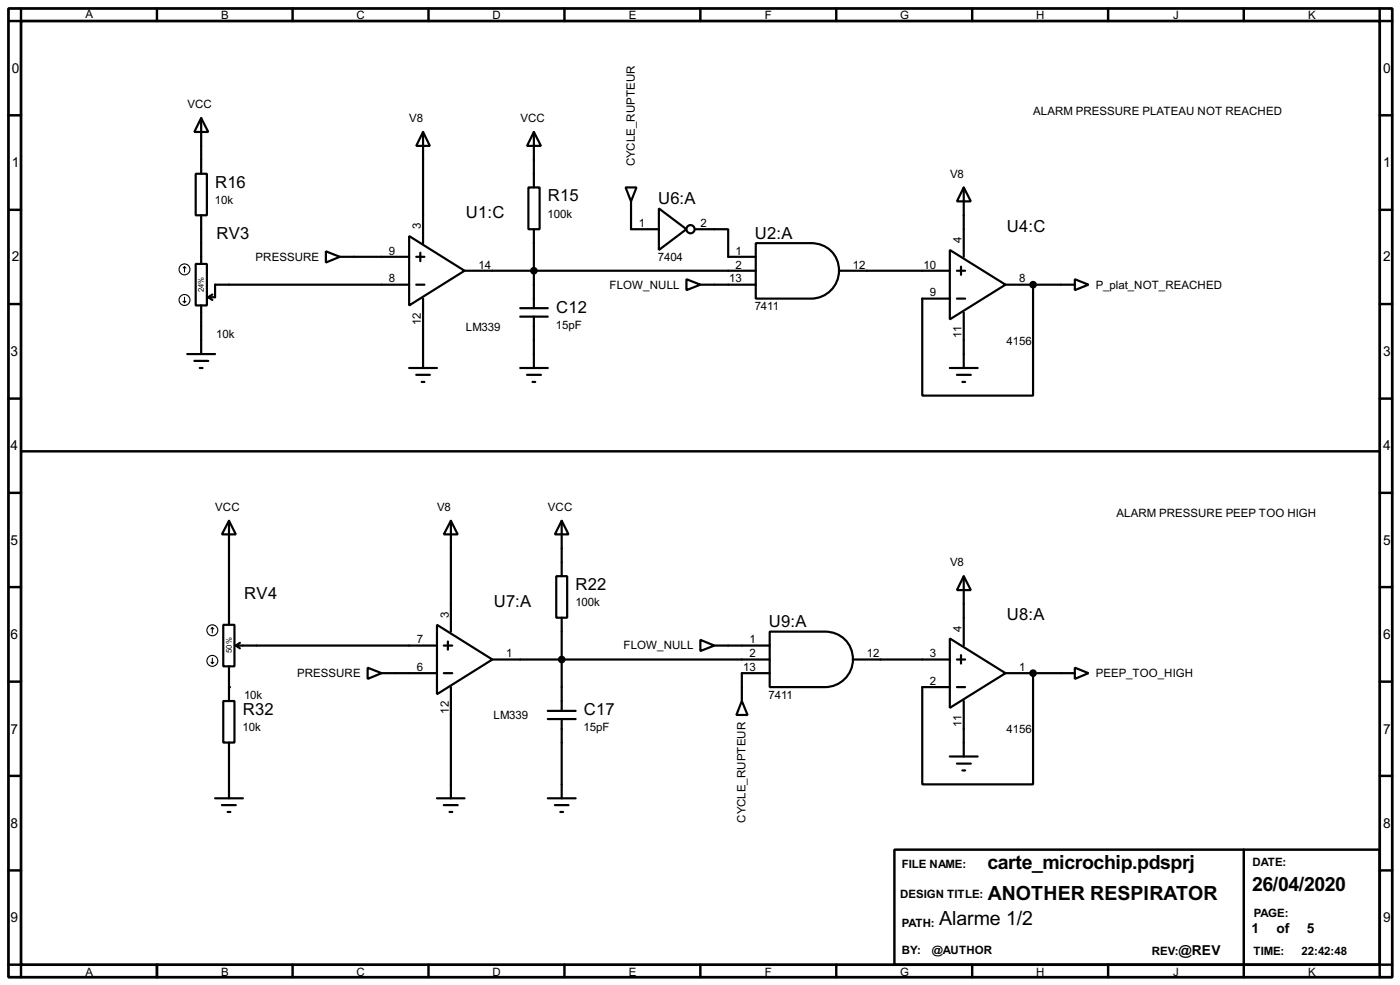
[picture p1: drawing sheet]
<svg xmlns="http://www.w3.org/2000/svg" width="256mm" height="180mm" viewBox="0 0 256 180" stroke-linecap="round" stroke-linejoin="round" font-family="sans-serif">
<path d="M1.6 1.6h253.5v177.3h-253.5zM3.9 3.9h248.9v172.7h-248.9z" fill="none" stroke="#000" stroke-width=".5"/>
<g fill="none" stroke="#000" stroke-width=".45">
<path d="M3.9 1.6v2.3h-2.3M28.8 1.6v2.3M53.6 1.6v2.3M78.5 1.6v2.3M103.4 1.6v2.3M128.3 1.6v2.3M153.2 1.6v2.3M178.1 1.6v2.3M203 1.6v2.3M227.9 1.6v2.3M252.8 1.6v2.3h2.3M1.6 21.1h2.3"/>
<path d="M1.6 38.4h2.3M252.8 21.1h2.3M252.8 38.4h2.3M1.6 55.7h2.3M252.8 55.7h2.3M1.6 73h2.3M252.8 73h2.3M1.6 90.2h2.3M3.9 82.6h248.9M252.8 90.2h2.3M1.6 107.5h2.3M252.8 107.5h2.3"/>
<path d="M1.6 124.8h2.3M252.8 124.8h2.3M1.6 142h2.3M1.6 159.3h2.3M163.9 155.5h88.9v21.1h-88.9zM227.9 155.5v23.4M252.8 142h2.3M252.8 159.3h2.3M1.6 176.6h2.3v2.3M28.8 176.6v2.3M53.6 176.6v2.3M78.5 176.6v2.3"/>
<path d="M103.4 176.6v2.3M128.3 176.6v2.3M153.2 176.6v2.3M178.1 176.6v2.3M203 176.6v2.3M255.1 176.6h-2.3v2.3"/>
</g>
<g fill="none" stroke="#000" stroke-width=".4">
<path d="M35.9 31.8h2v7.6h-2zM36.9 21.6l1.3 2.6h-2.6zM36.9 21.6v10.2M36.9 39.4v8.9M77.5 24.2l1.3 2.5h-2.5zM77.5 24.2v20.3M96.8 34.3h2.1v7.7h-2.1zM97.8 24.2l1.3 2.5h-2.5zM97.8 24.2v10.1M114.6 34.3h2l-1 2.6zM115.6 36.9v5.1h5.1M120.7 38.2l5.1 3.8-5.1 3.8z"/>
<path d="M176.6 34.3l1.3 2.6h-2.6zM176.6 34.3v12.7M35.9 48.3h2v7.6h-2zM36.9 55.9v8.9M38.2 54.4l.7 .5M38.9 53.9l-.7 .5M59.7 46l2.6 1-2.6 1.1zM62.3 47h12.7M75 43.2l10.1 6.4-10.1 6.3zM75 52.1h-35.6v2.3h-1.2M76.3 52.1h1.5M76.3 47h1.5"/>
<path d="M77 46.3v1.5M77.5 54.7v12.7M85.1 49.6h53.4M95.3 58h5.1M95.3 56.4h5.1M97.8 42v14.4M97.8 58v9.4M125.8 51.1l2.5 1-2.5 1zM127.3 42h6.1v5h5.1M128.3 52.1h10.2M138.5 44.5h10.1a5.1 5.1 0 0 1 5.1 5.1 5.1 5.1 0 0 1-5.1 5.1h-10.1zM153.7 49.6h20.3"/>
<path d="M174 45.8l10.2 6.3-10.2 6.4zM175.3 49.6h1.5M175.3 54.7h1.5M176.1 48.8v1.5M176.6 57.2v10.2M184.2 52.1h12.7M189.3 52.1v20.3h-20.3v-17.7h5M196.9 51.1l2.5 1-2.5 1zM34.3 64.8h5.1M35.6 66.1h2.6M36.6 67.4h.5M75 67.4h5.1"/>
<path d="M76.3 68.6h2.5M77.3 69.9h.5M95.3 67.4h5.1M96.6 68.6h2.5M97.6 69.9h.5M174 67.4h5.1M175.3 68.6h2.6M176.3 69.9h.5M42 95.3l1.2 2.5h-2.5zM42 95.3v19.1M82.6 95.3l1.3 2.5h-2.6zM82.6 95.3v20.3"/>
<path d="M102.9 95.3l1.3 2.5h-2.5zM102.9 95.3v10.2M40.9 114.4h2.1v7.6h-2.1zM43.2 118.2h36.9M43.2 118.2l.8 .5M44 117.7l-.8 .5M80.1 114.4l10.1 6.3-10.1 6.4zM81.3 118.2h1.6M82.1 117.4v1.5M101.9 105.5h2v7.6h-2zM102.9 113.1v17M128.3 117.1l2.6 1.1-2.6 1z"/>
<path d="M130.9 118.2h10.1M141 115.6h10.2a5.1 5.1 0 0 1 5.1 5.1 5.1 5.1 0 0 1-5.1 5.1h-10.2zM174 116.9l10.2 6.3-10.2 6.4zM176.1 119.9v1.6M176.6 105.5l1.3 2.5h-2.6zM176.6 105.5v12.7M40.9 128.3h2.1v7.6h-2.1zM42 122v6.3M42 135.9v10.2M67.4 122.2l2.5 1-2.5 1.1zM69.9 123.2h10.2M81.3 123.2h1.6"/>
<path d="M82.6 125.8v20.3M90.2 120.7h50.8M100.4 131.6h5.1M100.4 130.1h5.1M102.9 131.6v14.5M135.9 128.3l1.1 2.6h-2.1zM141 123.2h-5.1v5.1M156.3 120.7h17.7M174 138.5h5.1M175.3 120.7h1.5M175.3 139.8h2.6M175.3 125.8h1.5"/>
<path d="M176.6 128.3v10.2M184.2 123.2h12.7M189.3 123.2v20.4h-20.3v-17.8h5M196.9 122.2l2.5 1-2.5 1.1zM39.4 146.1h5.1M40.7 147.4h2.5M41.7 148.6h.5M80.1 146.1h5M81.3 147.4h2.6M82.4 148.6h.5M100.4 146.1h5.1M101.7 147.4h2.5"/>
<path d="M102.7 148.6h.5M176.3 141h.5"/>
<circle cx="126.5" cy="42" r=".75"/>
</g>
<g fill="#000">
<circle cx="189.3" cy="52.1" r=".2"/>
<circle cx="42" cy="125.8" r=".2"/>
<circle cx="189.3" cy="123.2" r=".2"/>
</g>
<g fill="none" stroke="#000" stroke-width=".2">
<path d="M33.6 55.2l.2 .2M33.8 48.8l-.2 .3M33.8 48.8l.3 .3M33.8 48.8v1M33.8 54.4v1M34.1 55.2l-.3 .2M38.9 114.9l-.2 .2M38.9 114.9l.3 .2M38.9 114.9v1M38.7 121.2l.2 .3M38.9 120.5v1M39.2 121.2l-.3 .3"/>
<circle cx="33.8" cy="49.3" r="1"/>
<circle cx="33.8" cy="54.9" r="1"/>
<circle cx="38.9" cy="115.4" r="1"/>
<circle cx="38.9" cy="121" r="1"/>
</g>
<g fill="#000" stroke="#000" stroke-width=".4">
<circle cx="97.8" cy="49.6" r=".5"/>
<circle cx="189.2" cy="52.1" r=".5"/>
<circle cx="102.9" cy="120.7" r=".5"/>
<circle cx="189.2" cy="123.2" r=".5"/>
</g>
<g font-size="4">
<text x="180.9" y="159.1">carte_microchip.pdsprj</text>
<text x="181" y="164.8">ANOTHER RESPIRATOR</text>
<text x="229.4" y="163.1">26/04/2020</text>
<text x="172.1" y="169.2">Alarme 1/2</text>
</g>
<g font-size="3.4">
<text x="39.4" y="34.4">R16</text>
<text x="85.4" y="39.9">U1:C</text>
<text x="100.4" y="36.9">R15</text>
<text x="120.6" y="37.4">U6:A</text>
<text x="39.7" y="43.7">RV3</text>
<text x="138.3" y="43.7">U2:A</text>
<text x="184.5" y="42.4">U4:C</text>
<text x="101.9" y="57.2">C12</text>
<text x="44.8" y="109.7">RV4</text>
<text x="90.5" y="111">U7:A</text>
<text x="105.5" y="108">R22</text>
<text x="184.5" y="113.6">U8:A</text>
<text x="140.9" y="114.8">U9:A</text>
<text x="44.5" y="130.9">R32</text>
<text x="107" y="130.9">C17</text>
</g>
<g font-size="2.8">
<text x="2.2" y="13.4">0</text>
<text x="253.4" y="13.4">0</text>
<text x="2.2" y="30.6">1</text>
<text x="253.4" y="30.6">1</text>
<text x="2.2" y="47.9">2</text>
<text x="253.4" y="47.9">2</text>
<text x="1.9" y="65.2">3</text>
<text x="253.4" y="65.2">3</text>
<text x="1.9" y="82.4">4</text>
<text x="253.4" y="82.4">4</text>
<text x="1.9" y="99.7">5</text>
<text x="253.4" y="99.7">5</text>
<text x="1.9" y="117">6</text>
<text x="253.4" y="117">6</text>
<text x="1.9" y="134.3">7</text>
<text x="253.4" y="134.3">7</text>
<text x="1.9" y="151.5">8</text>
<text x="253.4" y="151.5">8</text>
<text x="1.9" y="168.8">9</text>
<text x="229.3" y="170.8">1</text>
<text x="233.9" y="170.8">of</text>
<text x="239.4" y="170.8">5</text>
<text x="253.4" y="168.8">9</text>
<text x="215.9" y="174.9">@REV</text>
</g>
<g font-size="2.4">
<text x="15.6" y="3.2">A</text>
<text x="40.5" y="3.5">B</text>
<text x="65.3" y="3.5">C</text>
<text x="90.2" y="3.5">D</text>
<text x="115.2" y="3.5">E</text>
<text x="140.1" y="3.5">F</text>
<text x="164.9" y="3.5">G</text>
<text x="189.8" y="3.5">H</text>
<text x="214.9" y="3.5">J</text>
<text x="239.6" y="3.5">K</text>
<text x="34.3" y="19.8">VCC</text>
<text x="75" y="22.3">V8</text>
<text x="95.3" y="22.3">VCC</text>
<text x="189.3" y="21">ALARM PRESSURE PLATEAU NOT REACHED</text>
<text x="116.3" y="30.5" transform="rotate(-90 116.3 30.5)">CYCLE_RUPTEUR</text>
<text x="174" y="32.5">V8</text>
<text x="39.4" y="37.3">10k</text>
<text x="77.1" y="42" transform="rotate(-90 77.1 42)">3</text>
<text x="100.3" y="39.9">100k</text>
<text x="117" y="41.6">1</text>
<text x="128.3" y="41.6">2</text>
<text x="46.8" y="47.7">PRESSURE</text>
<text x="71.3" y="46.6">9</text>
<text x="120.5" y="47.9">7404</text>
<text x="134.8" y="46.6">1</text>
<text x="176.2" y="44.5" transform="rotate(-90 176.2 44.5)">4</text>
<text x="71.3" y="51.7">8</text>
<text x="87.7" y="49.2">14</text>
<text x="111.7" y="52.8">FLOW_NULL</text>
<text x="133.6" y="51.7">13</text>
<text x="134.8" y="49.2">2</text>
<text x="156.3" y="49.2">12</text>
<text x="169.2" y="49.2">10</text>
<text x="186.7" y="51.7">8</text>
<text x="200.7" y="52.8">P_plat_NOT_REACHED</text>
<text x="77.1" y="59.5" transform="rotate(-90 77.1 59.5)">12</text>
<text x="138.3" y="56.8">7411</text>
<text x="170.4" y="54.3">9</text>
<text x="39.6" y="61.8">10k</text>
<text x="85.3" y="60.6">LM339</text>
<text x="101.9" y="60.2">15pF</text>
<text x="176.2" y="61.9" transform="rotate(-90 176.2 61.9)">11</text>
<text x="184.4" y="63.1">4156</text>
<text x="39.4" y="93.5">VCC</text>
<text x="80.1" y="93.5">V8</text>
<text x="100.4" y="93.5">VCC</text>
<text x="204.5" y="94.7">ALARM PRESSURE PEEP TOO HIGH</text>
<text x="174" y="103.6">V8</text>
<text x="82.2" y="113.1" transform="rotate(-90 82.2 113.1)">3</text>
<text x="105.4" y="111">100k</text>
<text x="76.4" y="117.8">7</text>
<text x="114.2" y="118.9">FLOW_NULL</text>
<text x="137.3" y="117.8">1</text>
<text x="176.2" y="115.6" transform="rotate(-90 176.2 115.6)">4</text>
<text x="54.4" y="123.9">PRESSURE</text>
<text x="76.4" y="122.8">6</text>
<text x="92.8" y="120.3">1</text>
<text x="136.2" y="122.8">13</text>
<text x="137.3" y="120.3">2</text>
<text x="158.8" y="120.3">12</text>
<text x="170.4" y="120.3">3</text>
<text x="170.4" y="125.4">2</text>
<text x="186.7" y="122.8">1</text>
<text x="200.7" y="123.9">PEEP_TOO_HIGH</text>
<text x="44.7" y="127.9">10k</text>
<text x="82.2" y="130.6" transform="rotate(-90 82.2 130.6)">12</text>
<text x="90.4" y="131.7">LM339</text>
<text x="140.8" y="127.9">7411</text>
<text x="44.5" y="133.8">10k</text>
<text x="106.9" y="133.8">15pF</text>
<text x="176.2" y="133" transform="rotate(-90 176.2 133)">11</text>
<text x="184.4" y="134.2">4156</text>
<text x="136.6" y="150.6" transform="rotate(-90 136.6 150.6)">CYCLE_RUPTEUR</text>
<text x="165.2" y="158.9">FILE NAME:</text>
<text x="229.4" y="158.4">DATE:</text>
<text x="164.9" y="164.3">DESIGN TITLE:</text>
<text x="229.7" y="167.8">PAGE:</text>
<text x="165.2" y="169.7">PATH:</text>
<text x="15.6" y="178.6">A</text>
<text x="40.5" y="178.6">B</text>
<text x="65.3" y="178.6">C</text>
<text x="90.2" y="178.6">D</text>
<text x="115.2" y="178.6">E</text>
<text x="140.1" y="178.6">F</text>
<text x="164.9" y="178.6">G</text>
<text x="165.2" y="174.7">BY:</text>
<text x="170.7" y="174.7">@AUTHOR</text>
<text x="189.8" y="178.6">H</text>
<text x="211" y="174.7">REV:</text>
<text x="214.9" y="178.6">J</text>
<text x="229.6" y="174.7">TIME:</text>
<text x="238.5" y="174.7">22:42:48</text>
<text x="239.6" y="178.6">K</text>
</g>
<g font-size="1.6">
<text x="37.4" y="53.5" transform="rotate(-90 37.4 53.5)">24%</text>
<text x="42.4" y="119.6" transform="rotate(-90 42.4 119.6)">50%</text>
</g>
</svg>
